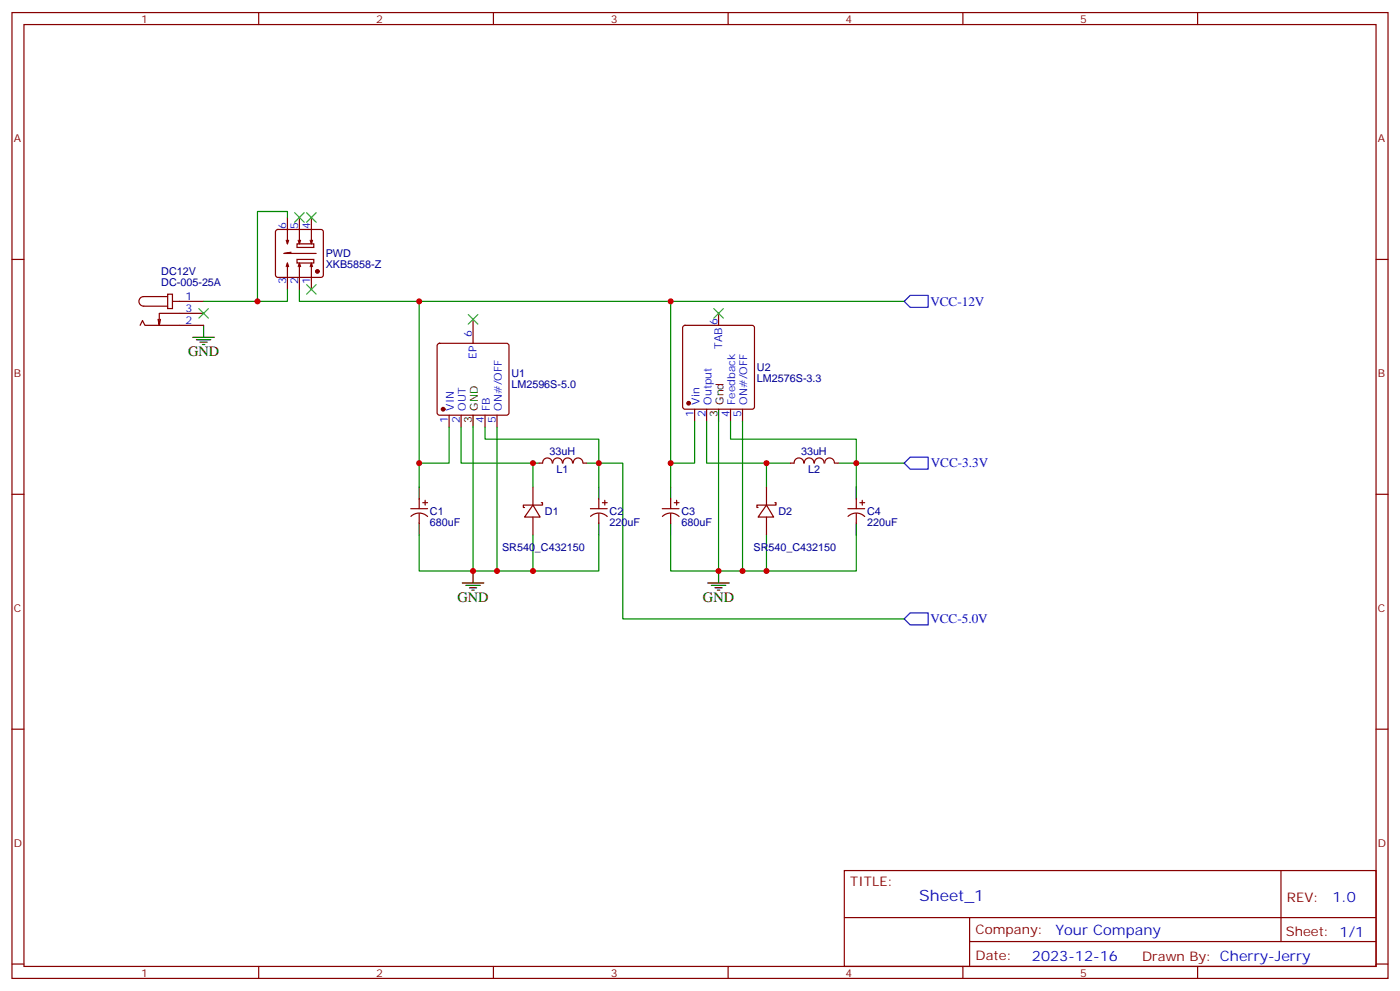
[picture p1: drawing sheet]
<svg xmlns="http://www.w3.org/2000/svg" width="412mm" height="292mm" viewBox="0 0 412 292" stroke-linecap="round" stroke-linejoin="round" font-family="sans-serif">
<g fill="none" stroke="#870000" stroke-width=".35">
<path d="M3.5 3.7h405.4v284.3h-405.4zM7.1 7.2h398.2v277.3h-398.2zM76.2 3.7v3.5M145.3 3.7v3.5M214.5 3.7v3.5M283.6 3.7v3.5M352.8 3.7v3.5M3.5 76.4h3.6M81.4 67.8l.4-.2h12.7l.5 .2 .2 .5v12.7l-.2 .5-.5 .2h-12.7l-.5-.3-.2-.4v-12.7zM84.3 70.7l.4 1.1M84.7 64v7.8l.3-1.1M84.7 77.4l-.4 1.1"/>
<path d="M85 78.5l-.3-1.1v7.8M85.7 74.3l-2.1 .3h9.5M87.5 76.4h4.9v1h-4.9zM87.5 71.8h4.9v1h-4.9zM87.8 70.7l.4 1.1M88.2 64v7.8l.3-1.1M88.2 77.4l-.4 1.1M88.5 78.5l-.3-1.1v7.8M91.4 70.7l.3 1.1M91.7 64v7.8l.4-1.1M91.7 77.4l-.3 1.1M92.1 78.5l-.4-1.1v7.8"/>
<path d="M405.3 76.4h3.6M41.3 95.8l.7-1.4 .7 1.4h17.3M47.3 94l-.4 1.8M49.4 86.6h1.4v4.2h-1.4zM49.4 87.3h-7.1a1.41 1.41 0 0 0-1.4 1.4 1.41 1.41 0 0 0 1.4 1.4h7.1M50.8 88.7h9.2M60 92.3h-13.1v3.5l-.3-1.8M139.3 94v7.1M201.3 96l.5-.2h19.7l.5 .2 .2 .5v23.3l-.2 .5-.5 .2h-19.7l-.5-.3-.2-.4v-23.3zM211.7 92.3v3.5M129 101.3l.5-.2h19.7l.5 .2 .2 .5v19.7l-.2 .5-.5 .2h-19.7l-.5-.2-.2-.5v-19.7zM132.3 122.2v3.6"/>
<path d="M135.8 122.2v3.6M142.9 122.2v3.6M146.4 122.2v3.6M158.7 136.3h1.1M159.8 136.3a1.41 1.41 0 0 1 1.5-1.5 1.41 1.41 0 0 1 1.4 1.5M162.8 136.3a1.41 1.41 0 0 1 1.4-1.5 1.41 1.41 0 0 1 1.5 1.5M165.8 136.3a1.41 1.41 0 0 1 1.4-1.5 1.41 1.41 0 0 1 1.4 1.5M168.9 136.3a1.41 1.41 0 0 1 1.4-1.5 1.41 1.41 0 0 1 1.4 1.5M171.8 136.3h1.1M204.6 120.5v3.5M208.1 120.5v3.5M215.2 120.5v3.5"/>
<path d="M218.7 120.5v3.5M232.8 136.3h1.1M233.9 136.3a1.41 1.41 0 0 1 1.4-1.5 1.41 1.41 0 0 1 1.4 1.5M236.9 136.3a1.41 1.41 0 0 1 1.4-1.5 1.41 1.41 0 0 1 1.4 1.5M239.9 136.3a1.41 1.41 0 0 1 1.4-1.5 1.41 1.41 0 0 1 1.4 1.5M243 136.3a1.41 1.41 0 0 1 1.4-1.5 1.41 1.41 0 0 1 1.4 1.5M245.9 136.3h1M3.5 145.5h3.6M121 149.8h4.9M121 152a3.5 3.5 0 0 1 5 .1M123.5 146.9v2.9M123.5 151.2v2.8"/>
<path d="M124.5 148h1.4M125.2 147.3v1.4M157 148.7l2.1 3.5h-4.6zM157 143.4v5.3M157 152.2v5.3M159.5 148h.3v.7h-5.6v.7h.3M173.9 149.8h5M174 152a3.5 3.5 0 0 1 4.9 .1M176.4 146.9v2.9M176.4 151.2v2.8M177.4 148h1.5M178.2 147.3v1.4"/>
<path d="M195.1 149.8h4.9M195.1 152a3.5 3.5 0 0 1 4.9 .1M197.6 146.9v2.9M197.6 151.2v2.8M198.6 148h1.4M199.3 147.3v1.4M225.8 148.7l2.1 3.5h-4.6zM225.8 143.4v5.3M225.8 152.2v5.3M228.2 148h.4v.7h-5.6v.7h.3M249.8 149.8h4.9M249.8 152a3.5 3.5 0 0 1 4.9 .1"/>
<path d="M252.2 146.9v2.9M252.2 151.2v2.8M253.3 148h1.4M254 147.3v1.4M405.3 145.5h3.6M3.5 214.7h3.6M405.3 214.7h3.6M248.7 256.3h156.6v28.2h-156.6zM377.3 256.3v20.9M248.7 270.1h156.5M285.6 277.2h119.6M285.6 270.1v14.2"/>
<path d="M3.5 283.8h3.6M76.2 284.5v3.5M145.3 284.5v3.5M214.5 284.5v3.5M283.6 284.5v3.5M352.8 284.5v3.5M405.3 283.8h3.6"/>
</g>
<g fill="none" stroke="#000" stroke-width=".35">
<path d="M56.8 99.3h6.3M60 95.8v3.5M57.9 100h4.2M58.9 100.7h2.1M59.6 101.4h.7M139.3 122.2v3.6M211.7 120.5v3.5M123.5 143.4v3.5M123.5 154v3.5M176.4 143.4v3.5M176.4 154v3.5M197.6 143.4v3.5"/>
<path d="M197.6 154v3.5M252.2 143.4v3.5M252.2 154v3.5M136.2 171.6h6.3M137.2 172.3h4.3M138.3 173h2.1M139 173.7h.7M139.3 168.1v3.5M208.5 171.6h6.3M209.5 172.3h4.3M210.6 173h2.1M211.3 173.7h.7"/>
<path d="M211.7 168.1v3.5"/>
</g>
<path d="M86.8 62.6l2.8 2.8M89.6 62.6l-2.8 2.8M90.3 62.6l2.8 2.8M93.1 62.6l-2.8 2.8M58.6 90.8l2.8 2.9M61.4 90.8l-2.8 2.9M90.3 83.8l2.8 2.8M93.1 83.8l-2.8 2.8M137.9 92.6l2.9 2.8M140.8 92.6l-2.9 2.8M210.3 90.8l2.8 2.9M213.1 90.8l-2.8 2.9" fill="none" stroke="#3c3" stroke-width=".35"/>
<path d="M266.3 88.7l1.8-1.7h5.3v3.5h-5.3zM266.3 136.3l1.8-1.7h5.3v3.5h-5.3zM266.3 182.2l1.8-1.8h5.3v3.6h-5.3z" fill="none" stroke="#00f" stroke-width=".35"/>
<g fill="#870000" stroke="#870000" stroke-width=".35">
<circle cx="130.5" cy="120.5" r=".53"/>
<circle cx="202.8" cy="118.7" r=".53"/>
<circle cx="93.5" cy="79.9" r=".53"/>
</g>
<g fill="none" stroke="#008700" stroke-width=".35">
<path d="M84.7 64v-1.7h-8.9v26.4h-15.8M84.7 85.2v3.5h-8.9M88.2 85.2v3.5h35.3v54.7M123.5 88.7h74.1v47.6h7v-12.3M197.6 88.7h68.7M132.3 125.8v10.5h-8.8M135.8 125.8v10.5h21.2M139.3 125.8v42.3M142.9 125.8v3.5h33.5v14.1M146.4 125.8v42.3M158.7 136.3h-1.7v7.1M172.9 136.3h10.5v45.9h82.9"/>
<path d="M197.6 136.3v7.1M208.1 124v12.3h17.7M211.7 124v44.1h-14.1v-10.6M215.2 124v5.3h37v7h14.1M218.7 124v44.1h-7M232.8 136.3h-7v7.1M246.9 136.3h5.3v7.1M123.5 157.5v10.6h15.8M157 157.5v10.6h-17.7M176.4 157.5v10.6h-19.4M225.8 157.5v10.6h26.4v-10.6M218.7 168.1h7.1"/>
</g>
<g fill="#c00">
<circle cx="139.3" cy="168.1" r=".88"/>
<circle cx="157" cy="168.1" r=".88"/>
<circle cx="176.4" cy="136.3" r=".88"/>
<circle cx="123.5" cy="136.3" r=".88"/>
<circle cx="146.4" cy="168.1" r=".88"/>
<circle cx="157" cy="136.3" r=".88"/>
<circle cx="197.6" cy="136.3" r=".88"/>
<circle cx="211.7" cy="168.1" r=".88"/>
<circle cx="225.8" cy="136.3" r=".88"/>
<circle cx="218.7" cy="168.1" r=".88"/>
<circle cx="225.8" cy="168.1" r=".88"/>
<circle cx="252.2" cy="136.3" r=".88"/>
<circle cx="75.8" cy="88.7" r=".88"/>
<circle cx="123.5" cy="88.7" r=".88"/>
<circle cx="197.6" cy="88.7" r=".88"/>
</g>
<text font-size="4.6" fill="#00f" x="270.8" y="265.3">Sheet_1</text>
<g font-size="4.2">
<text x="55.4" y="105">GND</text>
<text x="134.8" y="177.3">GND</text>
<text x="207.1" y="177.3">GND</text>
</g>
<g font-size="4.2" fill="#00f">
<text x="392.5" y="265.6">1.0</text>
<text x="310.9" y="275.1">Your Company</text>
<text x="304" y="282.9">2023-12-16</text>
</g>
<g font-size="3.9" fill="#00f">
<text x="274" y="90">VCC-12V</text>
<text x="274.2" y="137.5">VCC-3.3V</text>
<text x="274" y="183.5">VCC-5.0V</text>
</g>
<g font-size="3.9" fill="#800">
<text x="250.5" y="260.9">TITLE:</text>
<text x="379.1" y="265.6">REV:</text>
<text x="287.4" y="275.1">Company:</text>
<text x="378.7" y="275.7">Sheet: 1/1</text>
<text x="287.4" y="282.8">Date:</text>
<text x="336.4" y="282.8">Drawn By: Cherry-Jerry</text>
</g>
<g font-size="3.2" fill="#800">
<text x="41.6" y="6.7">1</text>
<text x="110.8" y="6.7">2</text>
<text x="179.9" y="6.7">3</text>
<text x="249.1" y="6.7">4</text>
<text x="318.2" y="6.7">5</text>
<text x="4.1" y="41.8">A</text>
<text x="405.9" y="41.8">A</text>
<text x="4.1" y="110.9">B</text>
<text x="405.9" y="110.9">B</text>
<text x="4.1" y="180.1">C</text>
<text x="405.9" y="180.1">C</text>
<text x="4.1" y="249.2">D</text>
<text x="405.9" y="249.2">D</text>
<text x="41.6" y="287.5">1</text>
<text x="110.8" y="287.5">2</text>
<text x="179.9" y="287.5">3</text>
<text x="249.1" y="287.5">4</text>
<text x="318.2" y="287.5">5</text>
</g>
<g font-size="3.2" fill="#00f">
<text x="84.3" y="67.6" transform="rotate(-90 84.3 67.6)">6</text>
<text x="87.8" y="67.6" transform="rotate(-90 87.8 67.6)">5</text>
<text x="91.4" y="67.6" transform="rotate(-90 91.4 67.6)">4</text>
<text x="84.3" y="83.7" transform="rotate(-90 84.3 83.7)">3</text>
<text x="87.8" y="83.7" transform="rotate(-90 87.8 83.7)">2</text>
<text x="91.4" y="83.7" transform="rotate(-90 91.4 83.7)">1</text>
<text x="54.7" y="88.4">1</text>
<text x="54.7" y="95.4">2</text>
<text x="54.7" y="91.9">3</text>
<text x="211.3" y="95.8" transform="rotate(-90 211.3 95.8)">6</text>
<text x="139" y="99.3" transform="rotate(-90 139 99.3)">6</text>
<text x="140.4" y="105.7" transform="rotate(-90 140.4 105.7)">EP</text>
<text x="212.7" y="102.8" transform="rotate(-90 212.7 102.8)">TAB</text>
<text x="206" y="119.2" transform="rotate(-90 206 119.2)">Vin</text>
<text x="209.5" y="119.2" transform="rotate(-90 209.5 119.2)">Output</text>
<text x="216.6" y="119.2" transform="rotate(-90 216.6 119.2)">Feedback</text>
<text x="220.1" y="119.2" transform="rotate(-90 220.1 119.2)">ON#/OFF</text>
<text x="131.9" y="124.4" transform="rotate(-90 131.9 124.4)">1</text>
<text x="133.7" y="120.9" transform="rotate(-90 133.7 120.9)">VIN</text>
<text x="135.5" y="124.4" transform="rotate(-90 135.5 124.4)">2</text>
<text x="137.2" y="120.9" transform="rotate(-90 137.2 120.9)">OUT</text>
<text x="142.5" y="124.4" transform="rotate(-90 142.5 124.4)">4</text>
<text x="144.3" y="120.9" transform="rotate(-90 144.3 120.9)">FB</text>
<text x="146" y="124.4" transform="rotate(-90 146 124.4)">5</text>
<text x="147.8" y="120.9" transform="rotate(-90 147.8 120.9)">ON#/OFF</text>
<text x="204.3" y="122.7" transform="rotate(-90 204.3 122.7)">1</text>
<text x="207.8" y="122.7" transform="rotate(-90 207.8 122.7)">2</text>
<text x="214.8" y="122.7" transform="rotate(-90 214.8 122.7)">4</text>
<text x="218.4" y="122.7" transform="rotate(-90 218.4 122.7)">5</text>
</g>
<g font-size="3.2" fill="#000080">
<text x="96" y="75.7">PWD</text>
<text x="47.5" y="81">DC12V</text>
<text x="96" y="78.8">XKB5858-Z</text>
<text x="47.5" y="84.1">DC-005-25A</text>
<text x="150.6" y="111.1">U1</text>
<text x="223" y="112.4">LM2576S-3.3</text>
<text x="223" y="109.3">U2</text>
<text x="150.6" y="114.2">LM2596S-5.0</text>
<text x="161.9" y="134">33uH</text>
<text x="236" y="134">33uH</text>
<text x="164" y="139.3">L1</text>
<text x="238.1" y="139.3">L2</text>
<text x="126.7" y="154.8">680uF</text>
<text x="126.7" y="151.6">C1</text>
<text x="160.5" y="151.6">D1</text>
<text x="179.6" y="154.8">220uF</text>
<text x="179.6" y="151.6">C2</text>
<text x="200.7" y="154.8">680uF</text>
<text x="200.7" y="151.6">C3</text>
<text x="229.3" y="151.6">D2</text>
<text x="255.4" y="154.8">220uF</text>
<text x="255.4" y="151.6">C4</text>
<text x="147.9" y="162.1">SR540_C432150</text>
<text x="222" y="162.2">SR540_C432150</text>
</g>
<g font-size="3.2">
<text x="213.1" y="119.2" transform="rotate(-90 213.1 119.2)">Gnd</text>
<text x="139" y="124.4" transform="rotate(-90 139 124.4)">3</text>
<text x="140.8" y="120.9" transform="rotate(-90 140.8 120.9)">GND</text>
<text x="211.3" y="122.7" transform="rotate(-90 211.3 122.7)">3</text>
</g>
</svg>
